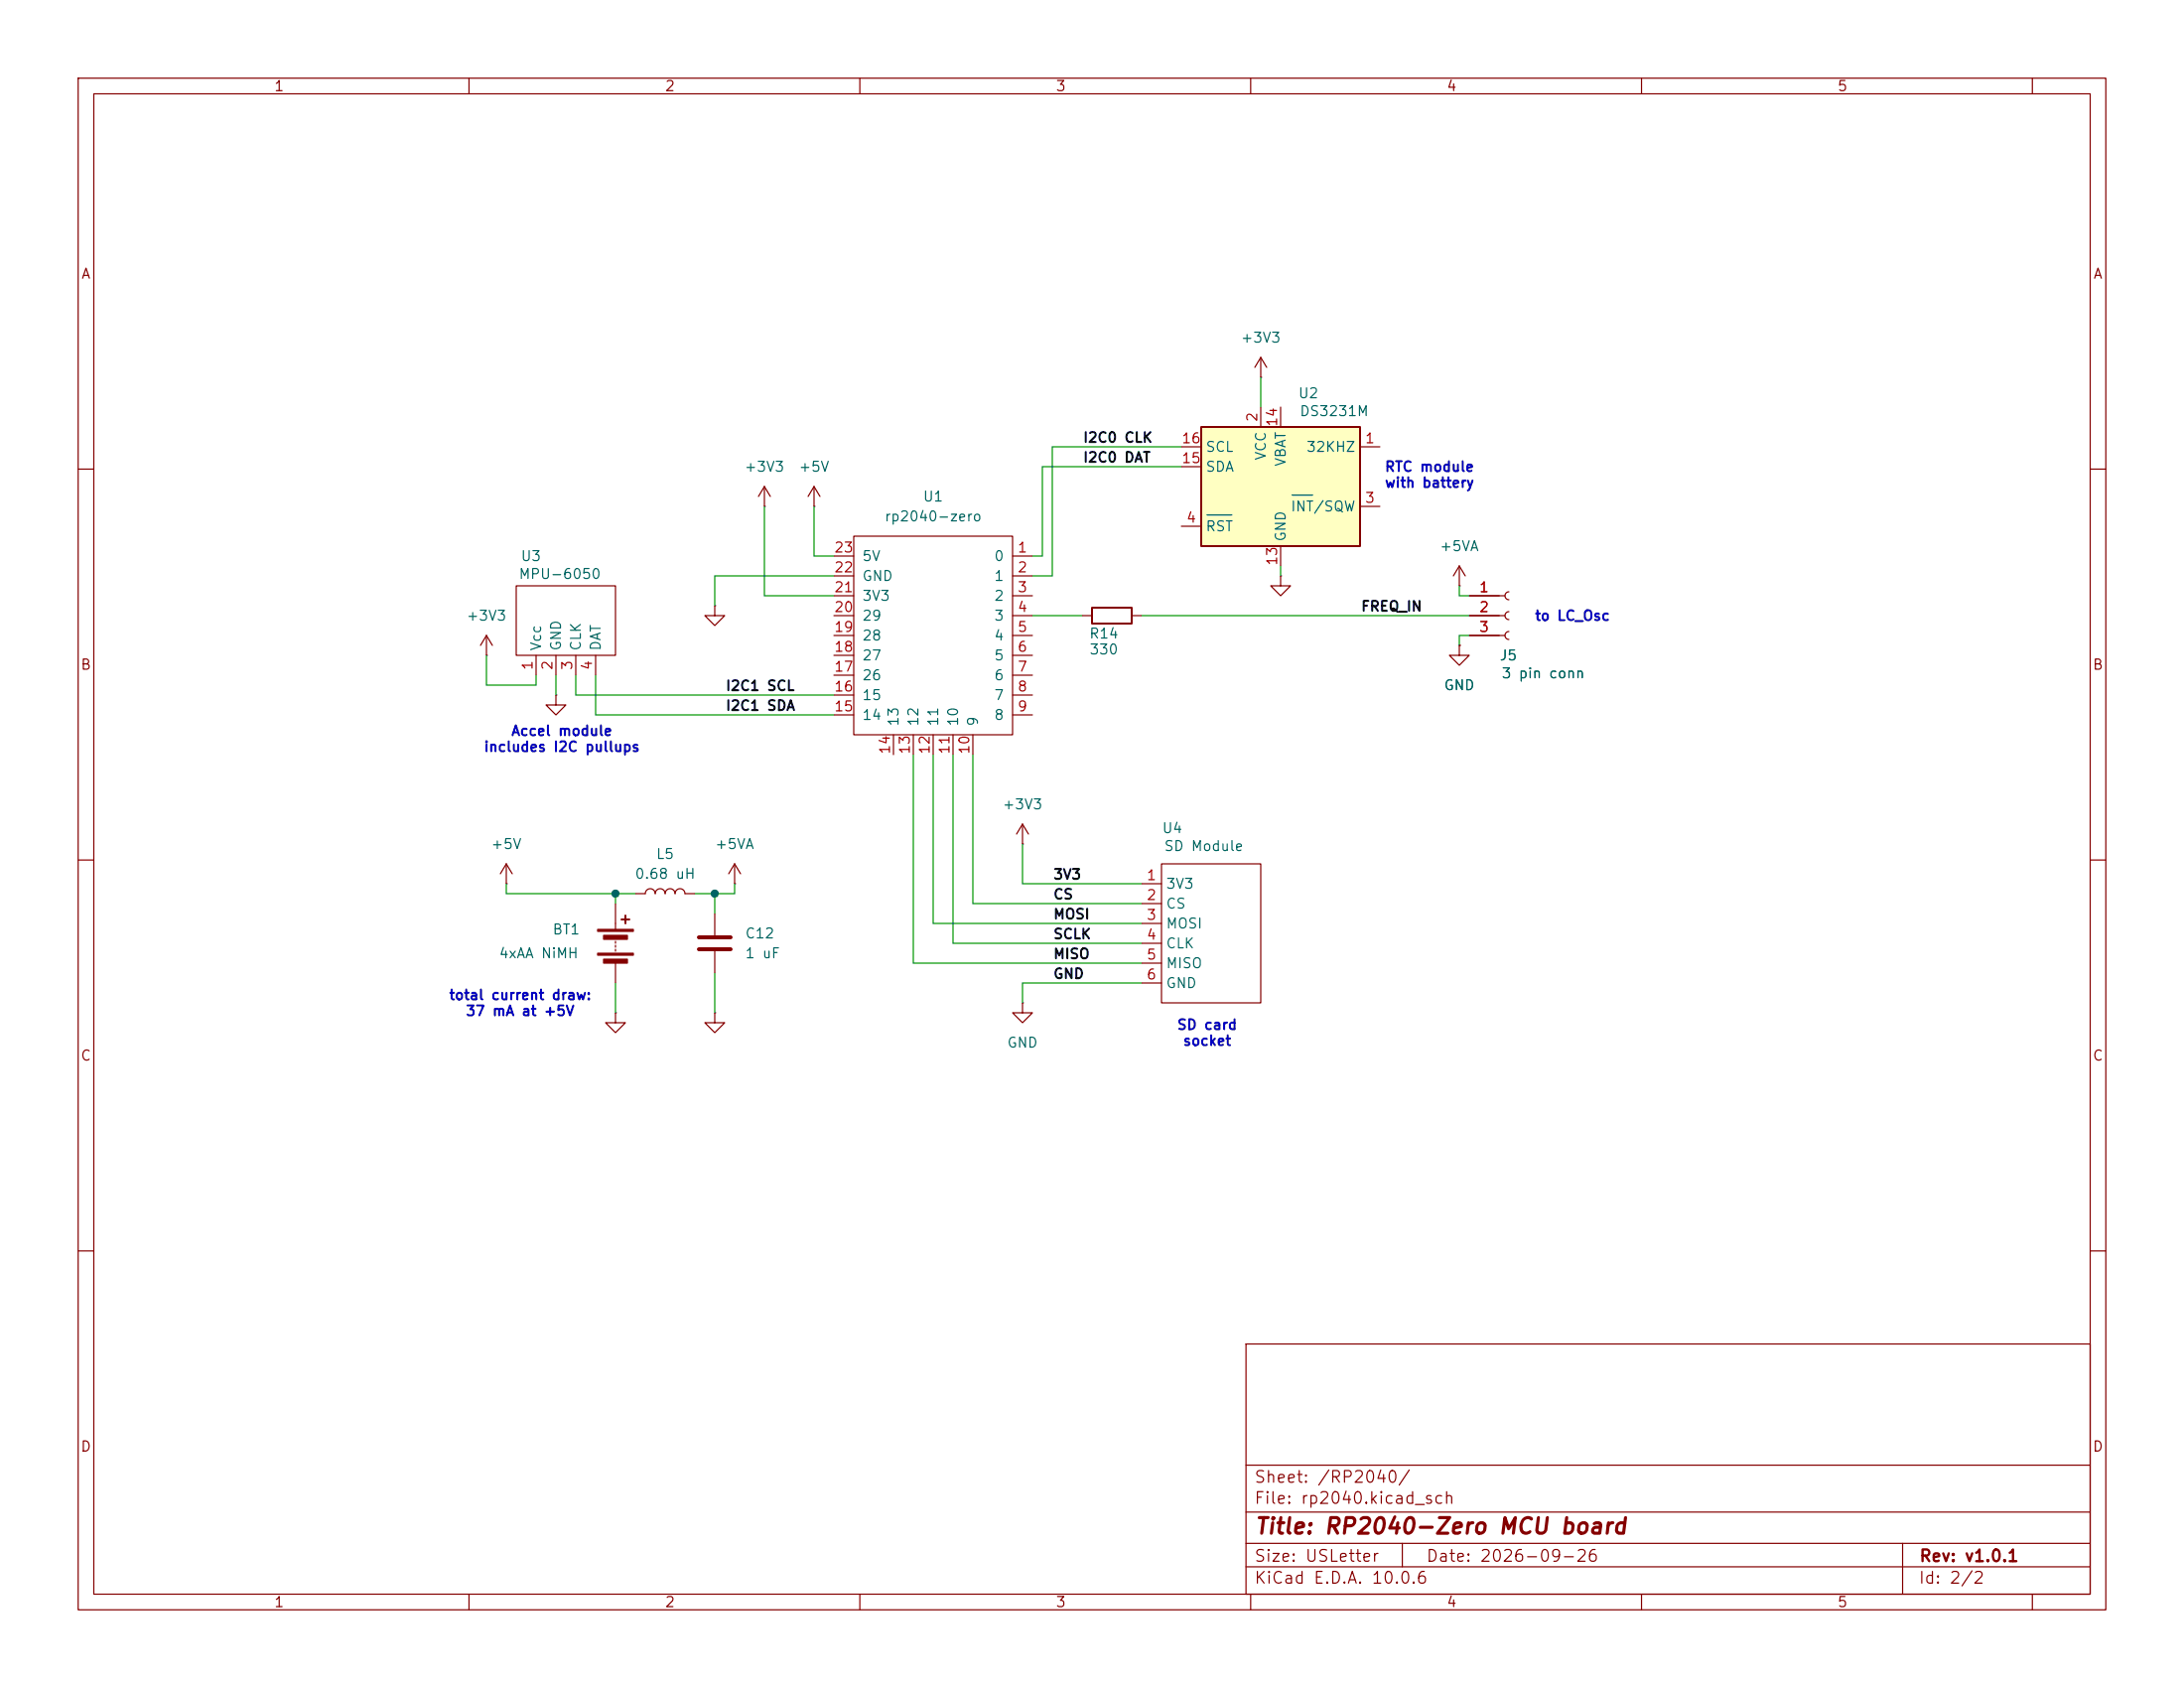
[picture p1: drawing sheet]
<svg xmlns="http://www.w3.org/2000/svg" width="279mm" height="216mm" viewBox="0 0 279 216" stroke-linecap="round" stroke-linejoin="round" font-family="sans-serif">
<g fill="none" stroke="#840000" stroke-width=".15">
<path d="M10 10h259.4v195.9h-259.4zM12 12h255.4v191.9h-255.4zM60 10v2M110 10v2M160 10v2M210 10v2M260 10v2M10 60h2M267.4 60h2M10 110h2M267.4 110h2M10 160h2"/>
<path d="M159.4 171.9h108v32h-108zM267.4 160h2M159.4 197.4h108M159.4 193.4h108M159.4 187.4h108M179.4 197.4v3M243.4 197.4v6.5M60 203.9v2M110 203.9v2M159.4 200.4h108M160 203.9v2M210 203.9v2"/>
<path d="M260 203.9v2"/>
</g>
<path d="M153.7 54.6h20.3v15.3h-20.3z" fill="#ffffc2"/>
<path d="M153.7 54.6h20.3v15.3h-20.3zM139.7 77.7h5.1v2.1h-5.1zM79.5 117.6h1M80 117.1v1" fill="none" stroke="#840000" stroke-width=".25"/>
<g fill="none" stroke="#840000" stroke-width=".15">
<path d="M151.1 57.2h2.6M151.1 59.7h2.6M161.3 48.3h.1M161.3 45.7v2.6M161.3 52.1v2.5M161.3 45.7l-.8 1.3M161.3 45.7l.8 1.3M163.8 52.1v2.5M174 57.2h2.5M66 74.9h12.7v8.9h-12.7zM91.4 77.5v1.2h1.3l-1.3 1.3-1.2-1.3h1.2M91.4 77.5h.1"/>
<path d="M97.8 64.8h.1M97.8 62.2l-.8 1.3M97.8 62.2l.8 1.3M97.8 62.2v2.6M104.1 64.8h.1M104.1 62.2l-.7 1.3M104.1 62.2l.8 1.3M104.1 62.2v2.6M106.7 76.2h2.5M106.7 78.7h2.5M106.7 71.1h2.5M106.7 73.7h2.5"/>
<path d="M109.2 68.6h20.3v25.4h-20.3zM129.5 76.2h2.6M129.5 78.7h2.6M129.5 71.1h2.6M129.5 73.7h2.6M138.4 78.7h1.3M144.8 78.7h1.2M151.1 67.3h2.6M163.8 73.7v1.2h1.3l-1.3 1.3-1.2-1.3h1.2M163.8 73.7h.1M163.8 69.9v2.5M174 64.8h2.5"/>
<path d="M186.7 74.9h.1M186.7 72.4l-.8 1.3M186.7 72.4l.8 1.3M186.7 72.4v2.5M188 76.2h4.5M188 78.7h4.5M193 75.7a.51 .51 0 0 0-.5 .5 .51 .51 0 0 0 .5 .5M193 78.2a.51 .51 0 0 0-.5 .5 .51 .51 0 0 0 .5 .5M62.2 83.8h.1M62.2 81.3l-.7 1.3M62.2 81.3l.8 1.3M62.2 81.3v2.5"/>
<path d="M68.6 83.8v2.6M71.1 88.9v1.3h1.3l-1.3 1.2-1.3-1.2h1.3M71.1 88.9h.1M71.1 83.8v2.6M73.7 83.8v2.6M76.2 83.8v2.6M106.7 81.3h2.5M106.7 83.8h2.5M106.7 86.4h2.5M106.7 88.9h2.5M106.7 91.4h2.5M114.3 94v2.5"/>
<path d="M116.8 94v2.5M119.4 94v2.5M121.9 94v2.5M124.5 94v2.5M129.5 81.3h2.6M129.5 83.8h2.6M129.5 86.4h2.6M129.5 88.9h2.6M129.5 91.4h2.6M186.7 82.6v1.2h1.3l-1.3 1.3-1.3-1.3h1.3M186.7 82.6h.1M188 81.3h4.5"/>
<path d="M193 80.8a.51 .51 0 0 0-.5 .5 .51 .51 0 0 0 .5 .5M64.8 113h.1M64.8 110.5l-.8 1.3M64.8 110.5l.7 1.3M64.8 110.5v2.5M78.7 115.6v3.3M81.3 114.3h1.2a.64 .64 0 0 1 .7-.6 .64 .64 0 0 1 .6 .6 .64 .64 0 0 1 .7-.6 .64 .64 0 0 1 .6 .6 .64 .64 0 0 1 .6-.6 .64 .64 0 0 1 .7 .6 .64 .64 0 0 1 .6-.6 .64 .64 0 0 1 .6 .6h1.3M91.4 116.8v2.8M94 113h.1M94 110.5l-.8 1.3M94 110.5l.7 1.3M94 110.5v2.5"/>
<path d="M130.8 108h.1M130.8 105.4l-.8 1.3M130.8 105.4l.8 1.3M130.8 105.4v2.6M146 113h2.6M146 115.6h2.6M146 118.1h2.6M148.6 110.5h12.7v17.8h-12.7zM78.7 129.5v1.3h1.3l-1.3 1.3-1.2-1.3h1.2M78.7 129.5h.1M78.7 120.4v.3M78.7 120.9v.3"/>
<path d="M78.7 121.4v.3M78.7 123.2v2.5M91.4 129.5v1.3h1.3l-1.3 1.3-1.2-1.3h1.2M91.4 129.5h.1M91.4 121.7v2.8M130.8 128.3v1.2h1.3l-1.3 1.3-1.3-1.3h1.3M130.8 128.3h.1M146 120.7h2.6M146 123.2h2.6M146 125.7h2.6"/>
</g>
<path d="M154.4 65.9h3.2M165.3 63.3h2.6" fill="none" stroke="#006464" stroke-width=".15"/>
<path d="M89.4 119.9h4.1M89.4 121.4h4.1" fill="none" stroke="#840000" stroke-width=".51"/>
<g fill="#840000" stroke="#840000" stroke-width=".15">
<path d="M76.5 118.9h4.5v.2h-4.5z"/>
<path d="M76.5 121.9h4.5v.3h-4.5z"/>
<path d="M77.2 119.6h3.1v.5h-3.1z"/>
<path d="M77.2 122.7h3.1v.5h-3.1z"/>
</g>
<g fill="none" stroke="#009600" stroke-width=".15">
<path d="M151.1 59.7h-17.8v11.4h-1.2M151.1 57.2h-16.5v16.5h-2.5M161.3 48.3v3.8M97.8 64.8v11.4h8.9M104.1 64.8v6.3h2.6M106.7 73.7h-15.3v3.8M132.1 78.7h6.3M146 78.7h42M163.8 72.4v1.3M186.7 74.9v1.3h1.3M62.2 83.8v3.8h6.4v-1.2M71.1 86.4v2.5"/>
<path d="M73.7 86.4v2.5h33M76.2 86.4v5h30.5M116.8 96.5v26.7h29.2M119.4 96.5v21.6h26.6M121.9 96.5v24.2h24.1M124.5 96.5v19.1h21.5M188 81.3h-1.3v1.3M64.8 113v1.3h16.5M78.7 114.3v1.3M91.4 114.3v2.5M94 113v1.3h-5.1M130.8 108v5h15.2"/>
<path d="M78.7 125.7v3.8M91.4 124.5v5M146 125.7h-15.2v2.6"/>
</g>
<g fill="#009600" stroke="#009600" stroke-width=".13">
<circle cx="78.7" cy="114.3" r=".46"/>
<circle cx="91.4" cy="114.3" r=".46"/>
</g>
<text font-size="2" fill="#840000" x="160.4" y="196.7">Title: RP2040-Zero MCU board</text>
<g font-size="1.5" fill="#840000">
<text x="160.4" y="190">Sheet: /RP2040/</text>
<text x="160.4" y="192.7">File: rp2040.kicad_sch</text>
<text x="160.4" y="202.9">KiCad E.D.A. 10.0.6</text>
<text x="160.4" y="200.1">Size: USLetter</text>
<text x="182.4" y="200.1">Date: 2026-09-26</text>
<text x="245.4" y="202.9">Id: 2/2</text>
<text x="245.4" y="200.1">Rev: v1.0.1</text>
</g>
<g font-size="1.3" fill="#840000">
<text x="35" y="12">1</text>
<text x="85" y="12">2</text>
<text x="135" y="12">3</text>
<text x="185" y="12">4</text>
<text x="235" y="12">5</text>
<text x="10.3" y="36">A</text>
<text x="267.7" y="36">A</text>
<text x="10.2" y="86">B</text>
<text x="267.6" y="86">B</text>
<text x="10.2" y="136">C</text>
<text x="267.6" y="136">C</text>
<text x="10.2" y="186">D</text>
<text x="267.6" y="186">D</text>
<text x="35" y="205.9">1</text>
<text x="85" y="205.9">2</text>
<text x="135" y="205.9">3</text>
<text x="185" y="205.9">4</text>
<text x="235" y="205.9">5</text>
</g>
<g font-size="1.3" fill="#006464">
<text x="158.6" y="44.1">+3V3</text>
<text x="166" y="51.3">U2</text>
<text x="166.2" y="53.5">DS3231M</text>
<text x="154.2" y="58.1">SCL</text>
<text x="162.3" y="59" transform="rotate(-90 162.3 59)">VCC</text>
<text x="164.8" y="59.8" transform="rotate(-90 164.8 59.8)">VBAT</text>
<text x="167" y="58.1">32KHZ</text>
<text x="95.1" y="60.7">+3V3</text>
<text x="102.1" y="60.7">+5V</text>
<text x="118" y="64.5">U1</text>
<text x="154.2" y="60.7">SDA</text>
<text x="165" y="65.7">INT/SQW</text>
<text x="113.1" y="67">rp2040-zero</text>
<text x="154.2" y="68.3">RST</text>
<text x="164.8" y="69.4" transform="rotate(-90 164.8 69.4)">GND</text>
<text x="184.1" y="70.8">+5VA</text>
<text x="66.3" y="74.4">MPU-6050</text>
<text x="66.5" y="72.1">U3</text>
<text x="110.2" y="77.2">3V3</text>
<text x="110.2" y="74.6">GND</text>
<text x="110.2" y="72.1">5V</text>
<text x="127.1" y="72.1">0</text>
<text x="127.1" y="74.6">1</text>
<text x="127.1" y="77.2">2</text>
<text x="59.6" y="79.7">+3V3</text>
<text x="69.5" y="83.3" transform="rotate(-90 69.5 83.3)">Vcc</text>
<text x="72.1" y="83.3" transform="rotate(-90 72.1 83.3)">GND</text>
<text x="74.6" y="83.3" transform="rotate(-90 74.6 83.3)">CLK</text>
<text x="77.2" y="83.3" transform="rotate(-90 77.2 83.3)">DAT</text>
<text x="110.2" y="82.2">28</text>
<text x="110.2" y="79.7">29</text>
<text x="127.1" y="79.7">3</text>
<text x="127.1" y="82.2">4</text>
<text x="139.3" y="82">R14</text>
<text x="110.2" y="89.9">15</text>
<text x="110.2" y="87.3">26</text>
<text x="110.2" y="84.8">27</text>
<text x="127.1" y="84.8">5</text>
<text x="127.1" y="87.3">6</text>
<text x="127.1" y="89.9">7</text>
<text x="139.3" y="84">330</text>
<text x="184.6" y="88.6">GND</text>
<text x="191.8" y="84.8">J5</text>
<text x="192" y="87.1">3 pin conn</text>
<text x="110.2" y="92.4">14</text>
<text x="115.3" y="93" transform="rotate(-90 115.3 93)">13</text>
<text x="117.8" y="93" transform="rotate(-90 117.8 93)">12</text>
<text x="120.3" y="93" transform="rotate(-90 120.3 93)">11</text>
<text x="122.9" y="93" transform="rotate(-90 122.9 93)">10</text>
<text x="125.4" y="93" transform="rotate(-90 125.4 93)">9</text>
<text x="127.1" y="92.4">8</text>
<text x="128.1" y="103.8">+3V3</text>
<text x="148.6" y="106.9">U4</text>
<text x="62.7" y="108.9">+5V</text>
<text x="81.1" y="112.7">0.68 uH</text>
<text x="83.8" y="110.2">L5</text>
<text x="91.4" y="108.9">+5VA</text>
<text x="148.8" y="109.2">SD Module</text>
<text x="149.1" y="114">3V3</text>
<text x="70.6" y="119.8">BT1</text>
<text x="149.1" y="116.5">CS</text>
<text x="149.1" y="119.1">MOSI</text>
<text x="63.7" y="122.9">4xAA NiMH</text>
<text x="95.2" y="120.3">C12</text>
<text x="95.2" y="122.9">1 uF</text>
<text x="149.1" y="121.6">CLK</text>
<text x="149.1" y="124.2">MISO</text>
<text x="149.1" y="126.7">GND</text>
<text x="128.7" y="134.3">GND</text>
</g>
<g font-size="1.3" fill="#0f0f0f">
<text x="138.5" y="56.9">I2C0 CLK</text>
<text x="138.5" y="59.5">I2C0 DAT</text>
<text x="174" y="78.5">FREQ_IN</text>
<text x="92.8" y="88.7">I2C1 SCL</text>
<text x="92.8" y="91.2">I2C1 SDA</text>
<text x="134.7" y="112.8">3V3</text>
<text x="134.7" y="117.9">MOSI</text>
<text x="134.7" y="115.3">CS</text>
<text x="134.7" y="123">MISO</text>
<text x="134.7" y="120.4">SCLK</text>
<text x="134.7" y="125.5">GND</text>
</g>
<g font-size="1.3" fill="#a90000">
<text x="151.1" y="59.6">15</text>
<text x="151.1" y="57">16</text>
<text x="161.2" y="54.1" transform="rotate(-90 161.2 54.1)">2</text>
<text x="163.7" y="54.7" transform="rotate(-90 163.7 54.7)">14</text>
<text x="174.5" y="57">1</text>
<text x="174.5" y="64.6">3</text>
<text x="106.6" y="71">23</text>
<text x="130.1" y="71">1</text>
<text x="151.7" y="67.2">4</text>
<text x="106.6" y="76.1">21</text>
<text x="106.6" y="73.5">22</text>
<text x="130.1" y="73.5">2</text>
<text x="130.1" y="76.1">3</text>
<text x="163.7" y="72.5" transform="rotate(-90 163.7 72.5)">13</text>
<text x="189.1" y="76.1">1</text>
<text x="106.6" y="83.7">18</text>
<text x="106.6" y="81.1">19</text>
<text x="106.6" y="78.6">20</text>
<text x="130.1" y="78.6">4</text>
<text x="130.1" y="81.1">5</text>
<text x="130.1" y="83.7">6</text>
<text x="189.1" y="78.6">2</text>
<text x="189.1" y="81.1">3</text>
<text x="68.4" y="85.8" transform="rotate(-90 68.4 85.8)">1</text>
<text x="71" y="85.8" transform="rotate(-90 71 85.8)">2</text>
<text x="73.5" y="85.8" transform="rotate(-90 73.5 85.8)">3</text>
<text x="76.1" y="85.8" transform="rotate(-90 76.1 85.8)">4</text>
<text x="106.6" y="88.8">16</text>
<text x="106.6" y="86.2">17</text>
<text x="130.1" y="86.2">7</text>
<text x="130.1" y="88.8">8</text>
<text x="106.6" y="91.3">15</text>
<text x="130.1" y="91.3">9</text>
<text x="114.2" y="96.6" transform="rotate(-90 114.2 96.6)">14</text>
<text x="116.7" y="96.6" transform="rotate(-90 116.7 96.6)">13</text>
<text x="119.2" y="96.6" transform="rotate(-90 119.2 96.6)">12</text>
<text x="121.8" y="96.6" transform="rotate(-90 121.8 96.6)">11</text>
<text x="124.3" y="96.6" transform="rotate(-90 124.3 96.6)">10</text>
<text x="146.6" y="112.9">1</text>
<text x="146.6" y="115.4">2</text>
<text x="146.6" y="118">3</text>
<text x="146.6" y="120.5">4</text>
<text x="146.6" y="123.1">5</text>
<text x="146.6" y="125.6">6</text>
</g>
<g font-size="1.3" fill="#0000c2">
<text x="177.1" y="62.7">with battery</text>
<text x="177.1" y="60.6">RTC module</text>
<text x="196.3" y="79.7">to LC_Osc</text>
<text x="65.3" y="94.4">Accel module</text>
<text x="61.8" y="96.5">includes I2C pullups</text>
<text x="57.3" y="128.2">total current draw:</text>
<text x="59.5" y="130.3">37 mA at +5V</text>
<text x="150.5" y="132">SD card</text>
<text x="151.3" y="134.1">socket</text>
</g>
</svg>
